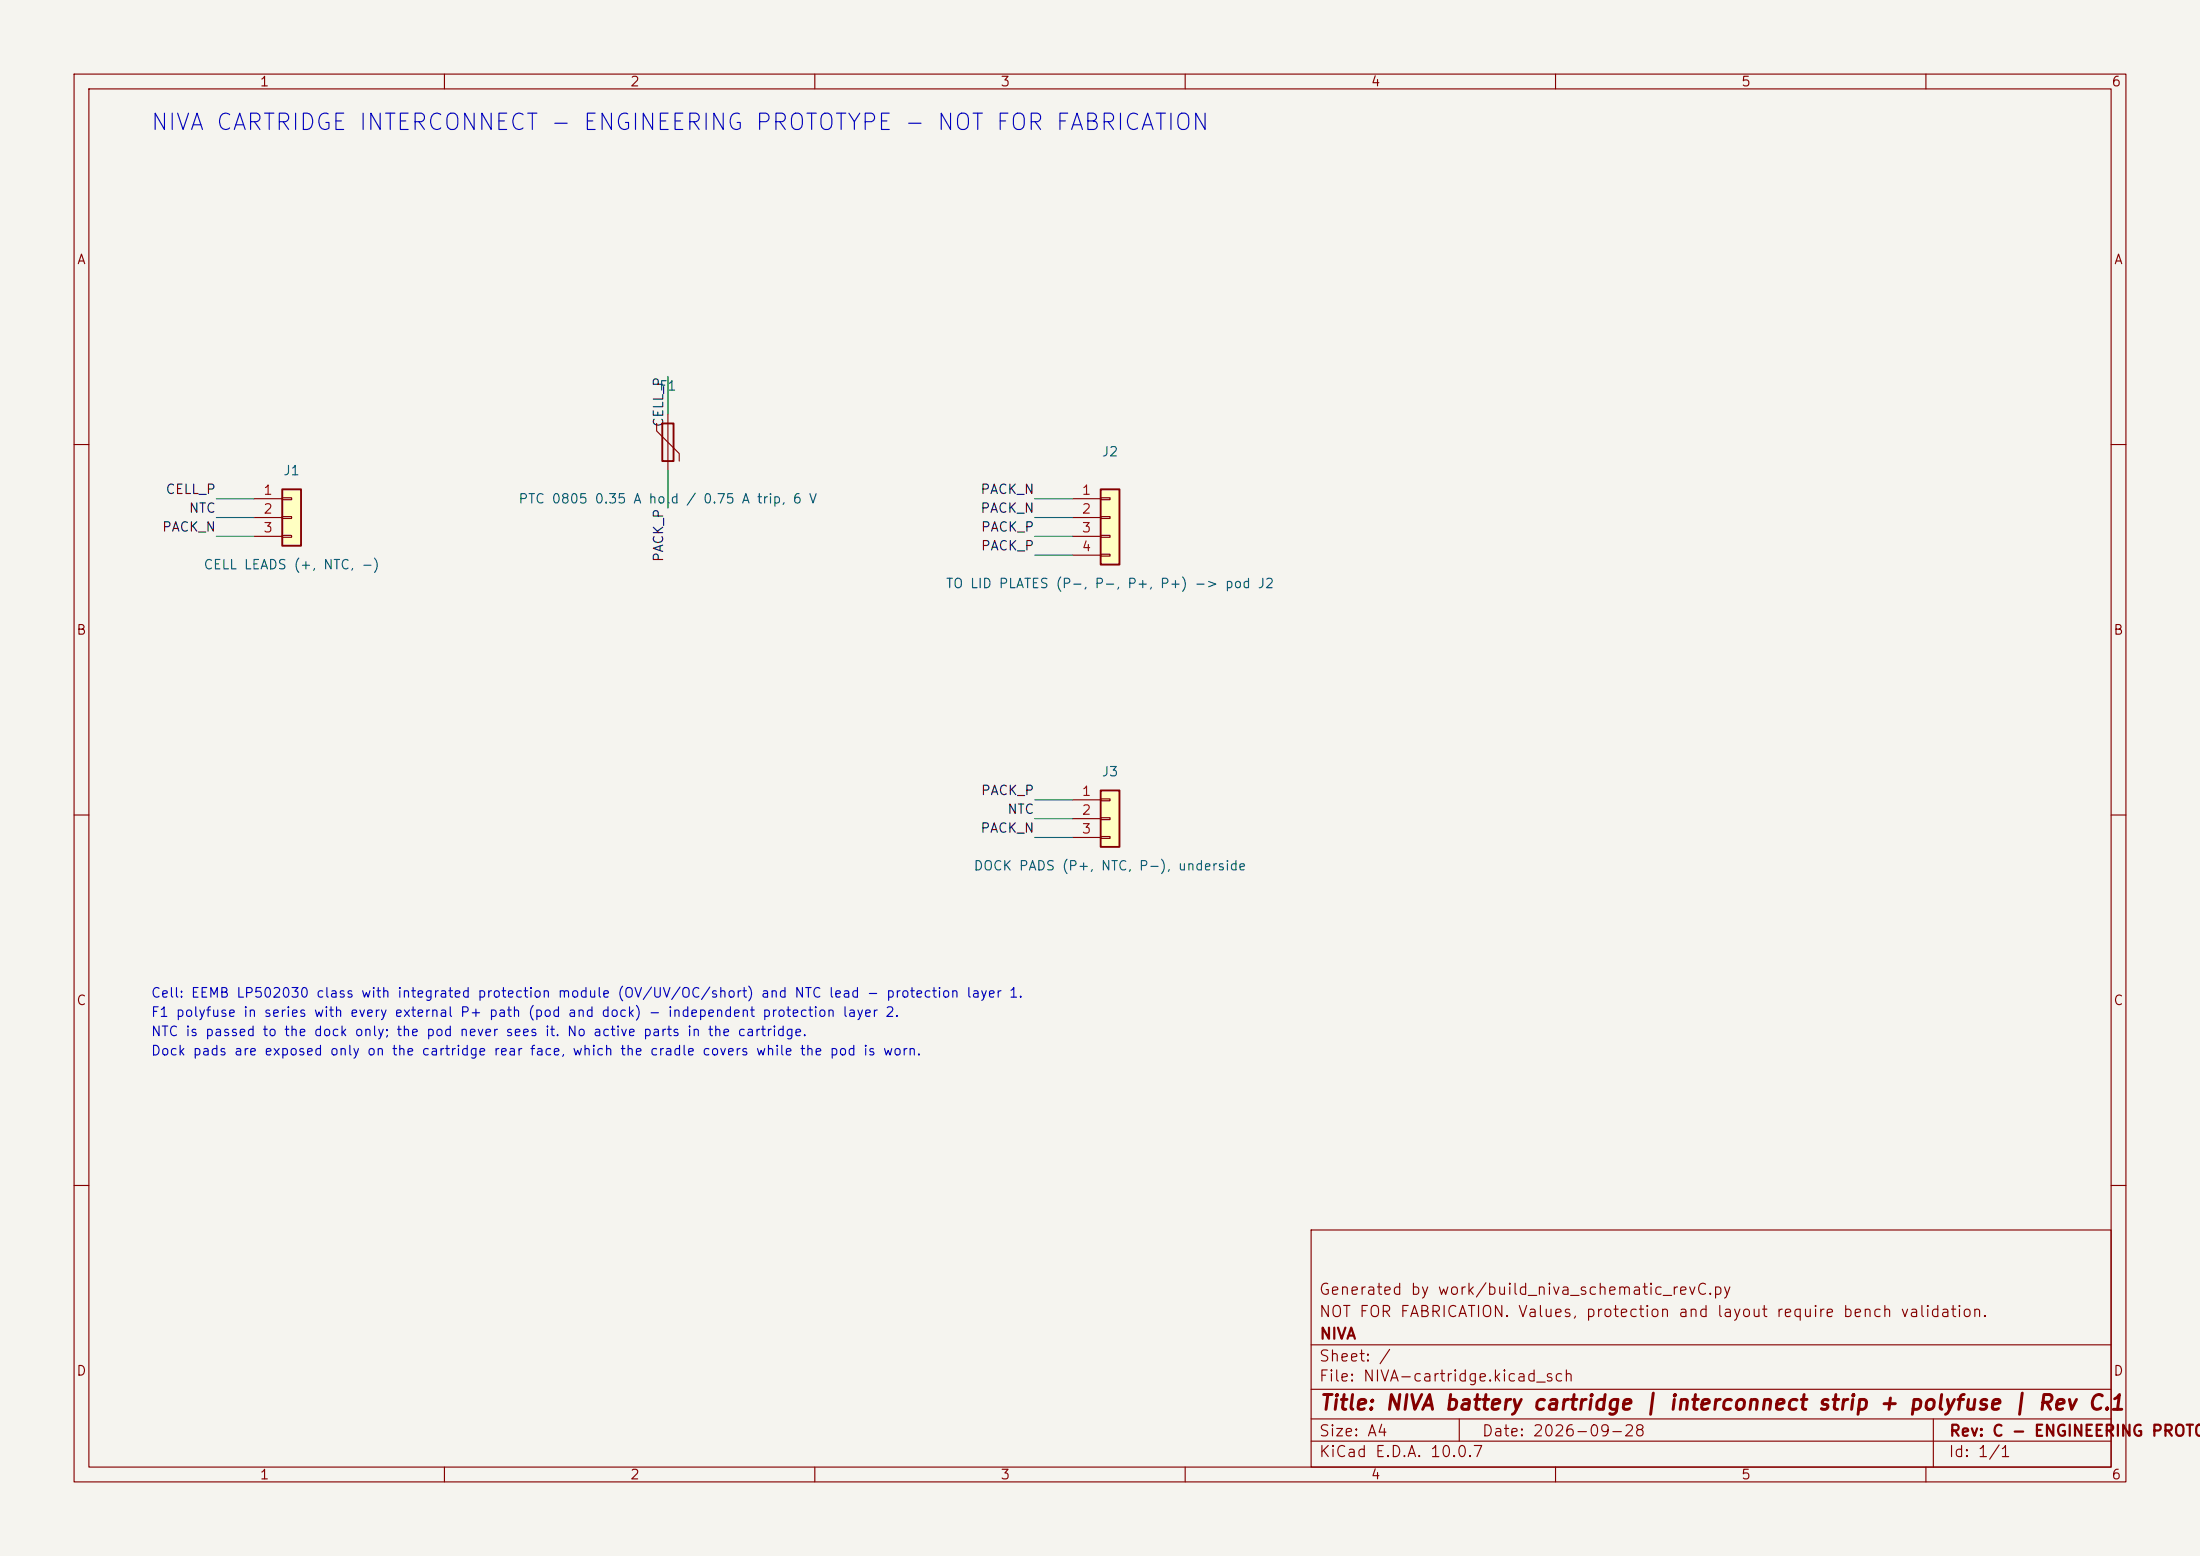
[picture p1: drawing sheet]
(kicad_sch (version 20250114) (generator "eeschema") (generator_version "9.0") (paper "A4") (title_block (title "NIVA battery cartridge | interconnect strip + polyfuse | Rev C.1") (date "2026-09-28") (rev "C - ENGINEERING PROTOTYPE") (company "NIVA") (comment 1 "NOT FOR FABRICATION. Values, protection and layout require bench validation.") (comment 2 "Generated by work/build_niva_schematic_revC.py"))
(lib_symbols (symbol "Connector_Generic:Conn_01x03" (pin_names (offset 1.016) (hide yes)) (exclude_from_sim no) (in_bom yes) (on_board yes) (property "Reference" "J" (at 0 5.08 0) (effects (font (size 1.27 1.27)))) (property "Value" "Conn_01x03" (at 0 -5.08 0) (effects (font (size 1.27 1.27)))) (property "Footprint" "" (at 0 0 0) (effects (font (size 1.27 1.27)) (hide yes))) (property "Datasheet" "~" (at 0 0 0) (effects (font (size 1.27 1.27)) (hide yes))) (property "Description" "Generic connector, single row, 01x03, script generated (kicad-library-utils/schlib/autogen/connector/)" (at 0 0 0) (effects (font (size 1.27 1.27)) (hide yes))) (property "ki_keywords" "connector" (at 0 0 0) (effects (font (size 1.27 1.27)) (hide yes))) (property "ki_fp_filters" "Connector*:*_1x??_*" (at 0 0 0) (effects (font (size 1.27 1.27)) (hide yes))) (symbol "Conn_01x03_1_1" (rectangle (start -1.27 3.81) (end 1.27 -3.81) (stroke (width 0.254) (type default)) (fill (type background))) (rectangle (start -1.27 2.667) (end 0 2.413) (stroke (width 0.1524) (type default)) (fill (type none))) (rectangle (start -1.27 0.127) (end 0 -0.127) (stroke (width 0.1524) (type default)) (fill (type none))) (rectangle (start -1.27 -2.413) (end 0 -2.667) (stroke (width 0.1524) (type default)) (fill (type none))) (pin passive line (at -5.08 2.54 0) (length 3.81) (name "Pin_1" (effects (font (size 1.27 1.27)))) (number "1" (effects (font (size 1.27 1.27))))) (pin passive line (at -5.08 0 0) (length 3.81) (name "Pin_2" (effects (font (size 1.27 1.27)))) (number "2" (effects (font (size 1.27 1.27))))) (pin passive line (at -5.08 -2.54 0) (length 3.81) (name "Pin_3" (effects (font (size 1.27 1.27)))) (number "3" (effects (font (size 1.27 1.27)))))) (embedded_fonts no)) (symbol "Device:Polyfuse" (pin_numbers (hide yes)) (pin_names (offset 0)) (exclude_from_sim no) (in_bom yes) (on_board yes) (property "Reference" "F" (at -2.54 0 90) (effects (font (size 1.27 1.27)))) (property "Value" "Polyfuse" (at 2.54 0 90) (effects (font (size 1.27 1.27)))) (property "Footprint" "" (at 1.27 -5.08 0) (effects (font (size 1.27 1.27)) (justify left) (hide yes))) (property "Datasheet" "~" (at 0 0 0) (effects (font (size 1.27 1.27)) (hide yes))) (property "Description" "Resettable fuse, polymeric positive temperature coefficient" (at 0 0 0) (effects (font (size 1.27 1.27)) (hide yes))) (property "ki_keywords" "resettable fuse PTC PPTC polyfuse polyswitch" (at 0 0 0) (effects (font (size 1.27 1.27)) (hide yes))) (property "ki_fp_filters" "*polyfuse* *PTC*" (at 0 0 0) (effects (font (size 1.27 1.27)) (hide yes))) (symbol "Polyfuse_0_1" (polyline (pts (xy -1.524 2.54) (xy -1.524 1.524) (xy 1.524 -1.524) (xy 1.524 -2.54)) (stroke (width 0) (type default)) (fill (type none))) (rectangle (start -0.762 2.54) (end 0.762 -2.54) (stroke (width 0.254) (type default)) (fill (type none))) (polyline (pts (xy 0 2.54) (xy 0 -2.54)) (stroke (width 0) (type default)) (fill (type none)))) (symbol "Polyfuse_1_1" (pin passive line (at 0 3.81 270) (length 1.27) (name "~" (effects (font (size 1.27 1.27)))) (number "1" (effects (font (size 1.27 1.27))))) (pin passive line (at 0 -3.81 90) (length 1.27) (name "~" (effects (font (size 1.27 1.27)))) (number "2" (effects (font (size 1.27 1.27)))))) (embedded_fonts no)) (symbol "Connector_Generic:Conn_01x04" (pin_names (offset 1.016) (hide yes)) (exclude_from_sim no) (in_bom yes) (on_board yes) (property "Reference" "J" (at 0 5.08 0) (effects (font (size 1.27 1.27)))) (property "Value" "Conn_01x04" (at 0 -7.62 0) (effects (font (size 1.27 1.27)))) (property "Footprint" "" (at 0 0 0) (effects (font (size 1.27 1.27)) (hide yes))) (property "Datasheet" "~" (at 0 0 0) (effects (font (size 1.27 1.27)) (hide yes))) (property "Description" "Generic connector, single row, 01x04, script generated (kicad-library-utils/schlib/autogen/connector/)" (at 0 0 0) (effects (font (size 1.27 1.27)) (hide yes))) (property "ki_keywords" "connector" (at 0 0 0) (effects (font (size 1.27 1.27)) (hide yes))) (property "ki_fp_filters" "Connector*:*_1x??_*" (at 0 0 0) (effects (font (size 1.27 1.27)) (hide yes))) (symbol "Conn_01x04_1_1" (rectangle (start -1.27 3.81) (end 1.27 -6.35) (stroke (width 0.254) (type default)) (fill (type background))) (rectangle (start -1.27 2.667) (end 0 2.413) (stroke (width 0.1524) (type default)) (fill (type none))) (rectangle (start -1.27 0.127) (end 0 -0.127) (stroke (width 0.1524) (type default)) (fill (type none))) (rectangle (start -1.27 -2.413) (end 0 -2.667) (stroke (width 0.1524) (type default)) (fill (type none))) (rectangle (start -1.27 -4.953) (end 0 -5.207) (stroke (width 0.1524) (type default)) (fill (type none))) (pin passive line (at -5.08 2.54 0) (length 3.81) (name "Pin_1" (effects (font (size 1.27 1.27)))) (number "1" (effects (font (size 1.27 1.27))))) (pin passive line (at -5.08 0 0) (length 3.81) (name "Pin_2" (effects (font (size 1.27 1.27)))) (number "2" (effects (font (size 1.27 1.27))))) (pin passive line (at -5.08 -2.54 0) (length 3.81) (name "Pin_3" (effects (font (size 1.27 1.27)))) (number "3" (effects (font (size 1.27 1.27))))) (pin passive line (at -5.08 -5.08 0) (length 3.81) (name "Pin_4" (effects (font (size 1.27 1.27)))) (number "4" (effects (font (size 1.27 1.27)))))) (embedded_fonts no)))
(text "NIVA CARTRIDGE INTERCONNECT - ENGINEERING PROTOTYPE - NOT FOR FABRICATION" (exclude_from_sim no) (at 20.32 18 0) (effects (font (size 2.2 2.2)) (justify left bottom)))
(symbol (lib_id "Connector_Generic:Conn_01x03") (at 39.37 69.85 0) (unit 1) (exclude_from_sim no) (in_bom yes) (on_board yes) (dnp no) (property "Reference" "J1" (at 39.37 63.5 0) (effects (font (size 1.27 1.27))  )) (property "Value" "CELL LEADS (+, NTC, -)" (at 39.37 76.2 0) (effects (font (size 1.27 1.27))  )) (property "Footprint" "NIVA_power:WirePads_1x03_P1.8mm" (at 39.37 69.85 0) (effects (font (size 1.27 1.27)) (hide yes))) (pin "1") (pin "2") (pin "3"))
(wire (pts (xy 34.29 67.31) (xy 29.21 67.31)) (stroke (width 0) (type default)))
(label "CELL_P" (at 29.21 67.31 180) (effects (font (size 1.27 1.27)) (justify right bottom)))
(wire (pts (xy 34.29 69.85) (xy 29.21 69.85)) (stroke (width 0) (type default)))
(label "NTC" (at 29.21 69.85 180) (effects (font (size 1.27 1.27)) (justify right bottom)))
(wire (pts (xy 34.29 72.39) (xy 29.21 72.39)) (stroke (width 0) (type default)))
(label "PACK_N" (at 29.21 72.39 180) (effects (font (size 1.27 1.27)) (justify right bottom)))
(symbol (lib_id "Device:Polyfuse") (at 90.17 59.69 0) (unit 1) (exclude_from_sim no) (in_bom yes) (on_board yes) (dnp no) (property "Reference" "F1" (at 90.17 52.07 0) (effects (font (size 1.27 1.27))  )) (property "Value" "PTC 0805 0.35 A hold / 0.75 A trip, 6 V" (at 90.17 67.31 0) (effects (font (size 1.27 1.27))  )) (property "Footprint" "Fuse:Fuse_0805_2012Metric" (at 90.17 59.69 0) (effects (font (size 1.27 1.27)) (hide yes))) (property "MPN" "Bourns MF-PSMF035X-2" (at 90.17 59.69 0) (effects (font (size 1.27 1.27)) (hide yes))) (pin "1") (pin "2"))
(wire (pts (xy 90.17 55.88) (xy 90.17 50.8)) (stroke (width 0) (type default)))
(label "CELL_P" (at 90.17 50.8 90) (effects (font (size 1.27 1.27)) (justify right bottom)))
(wire (pts (xy 90.17 63.5) (xy 90.17 68.58)) (stroke (width 0) (type default)))
(label "PACK_P" (at 90.17 68.58 270) (effects (font (size 1.27 1.27)) (justify right bottom)))
(symbol (lib_id "Connector_Generic:Conn_01x04") (at 149.86 69.85 0) (unit 1) (exclude_from_sim no) (in_bom yes) (on_board yes) (dnp no) (property "Reference" "J2" (at 149.86 60.96 0) (effects (font (size 1.27 1.27))  )) (property "Value" "TO LID PLATES (P-, P-, P+, P+) -> pod J2" (at 149.86 78.74 0) (effects (font (size 1.27 1.27))  )) (property "Footprint" "NIVA_power:WirePads_1x04_P1.7mm" (at 149.86 69.85 0) (effects (font (size 1.27 1.27)) (hide yes))) (pin "1") (pin "2") (pin "3") (pin "4"))
(wire (pts (xy 144.78 67.31) (xy 139.7 67.31)) (stroke (width 0) (type default)))
(label "PACK_N" (at 139.7 67.31 180) (effects (font (size 1.27 1.27)) (justify right bottom)))
(wire (pts (xy 144.78 69.85) (xy 139.7 69.85)) (stroke (width 0) (type default)))
(label "PACK_N" (at 139.7 69.85 180) (effects (font (size 1.27 1.27)) (justify right bottom)))
(wire (pts (xy 144.78 72.39) (xy 139.7 72.39)) (stroke (width 0) (type default)))
(label "PACK_P" (at 139.7 72.39 180) (effects (font (size 1.27 1.27)) (justify right bottom)))
(wire (pts (xy 144.78 74.93) (xy 139.7 74.93)) (stroke (width 0) (type default)))
(label "PACK_P" (at 139.7 74.93 180) (effects (font (size 1.27 1.27)) (justify right bottom)))
(symbol (lib_id "Connector_Generic:Conn_01x03") (at 149.86 110.49 0) (unit 1) (exclude_from_sim no) (in_bom yes) (on_board yes) (dnp no) (property "Reference" "J3" (at 149.86 104.14 0) (effects (font (size 1.27 1.27))  )) (property "Value" "DOCK PADS (P+, NTC, P-), underside" (at 149.86 116.84 0) (effects (font (size 1.27 1.27))  )) (property "Footprint" "NIVA_power:ContactPads_1x03_P6.0mm" (at 149.86 110.49 0) (effects (font (size 1.27 1.27)) (hide yes))) (pin "1") (pin "2") (pin "3"))
(wire (pts (xy 144.78 107.95) (xy 139.7 107.95)) (stroke (width 0) (type default)))
(label "PACK_P" (at 139.7 107.95 180) (effects (font (size 1.27 1.27)) (justify right bottom)))
(wire (pts (xy 144.78 110.49) (xy 139.7 110.49)) (stroke (width 0) (type default)))
(label "NTC" (at 139.7 110.49 180) (effects (font (size 1.27 1.27)) (justify right bottom)))
(wire (pts (xy 144.78 113.03) (xy 139.7 113.03)) (stroke (width 0) (type default)))
(label "PACK_N" (at 139.7 113.03 180) (effects (font (size 1.27 1.27)) (justify right bottom)))
(text "Cell: EEMB LP502030 class with integrated protection module (OV/UV/OC/short) and NTC lead - protection layer 1." (exclude_from_sim no) (at 20.32 135.0 0) (effects (font (size 1.3 1.3)) (justify left bottom)))
(text "F1 polyfuse in series with every external P+ path (pod and dock) - independent protection layer 2." (exclude_from_sim no) (at 20.32 137.6 0) (effects (font (size 1.3 1.3)) (justify left bottom)))
(text "NTC is passed to the dock only; the pod never sees it. No active parts in the cartridge." (exclude_from_sim no) (at 20.32 140.2 0) (effects (font (size 1.3 1.3)) (justify left bottom)))
(text "Dock pads are exposed only on the cartridge rear face, which the cradle covers while the pod is worn." (exclude_from_sim no) (at 20.32 142.8 0) (effects (font (size 1.3 1.3)) (justify left bottom)))(sheet_instances (path "" (page "1"))) (embedded_fonts no))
